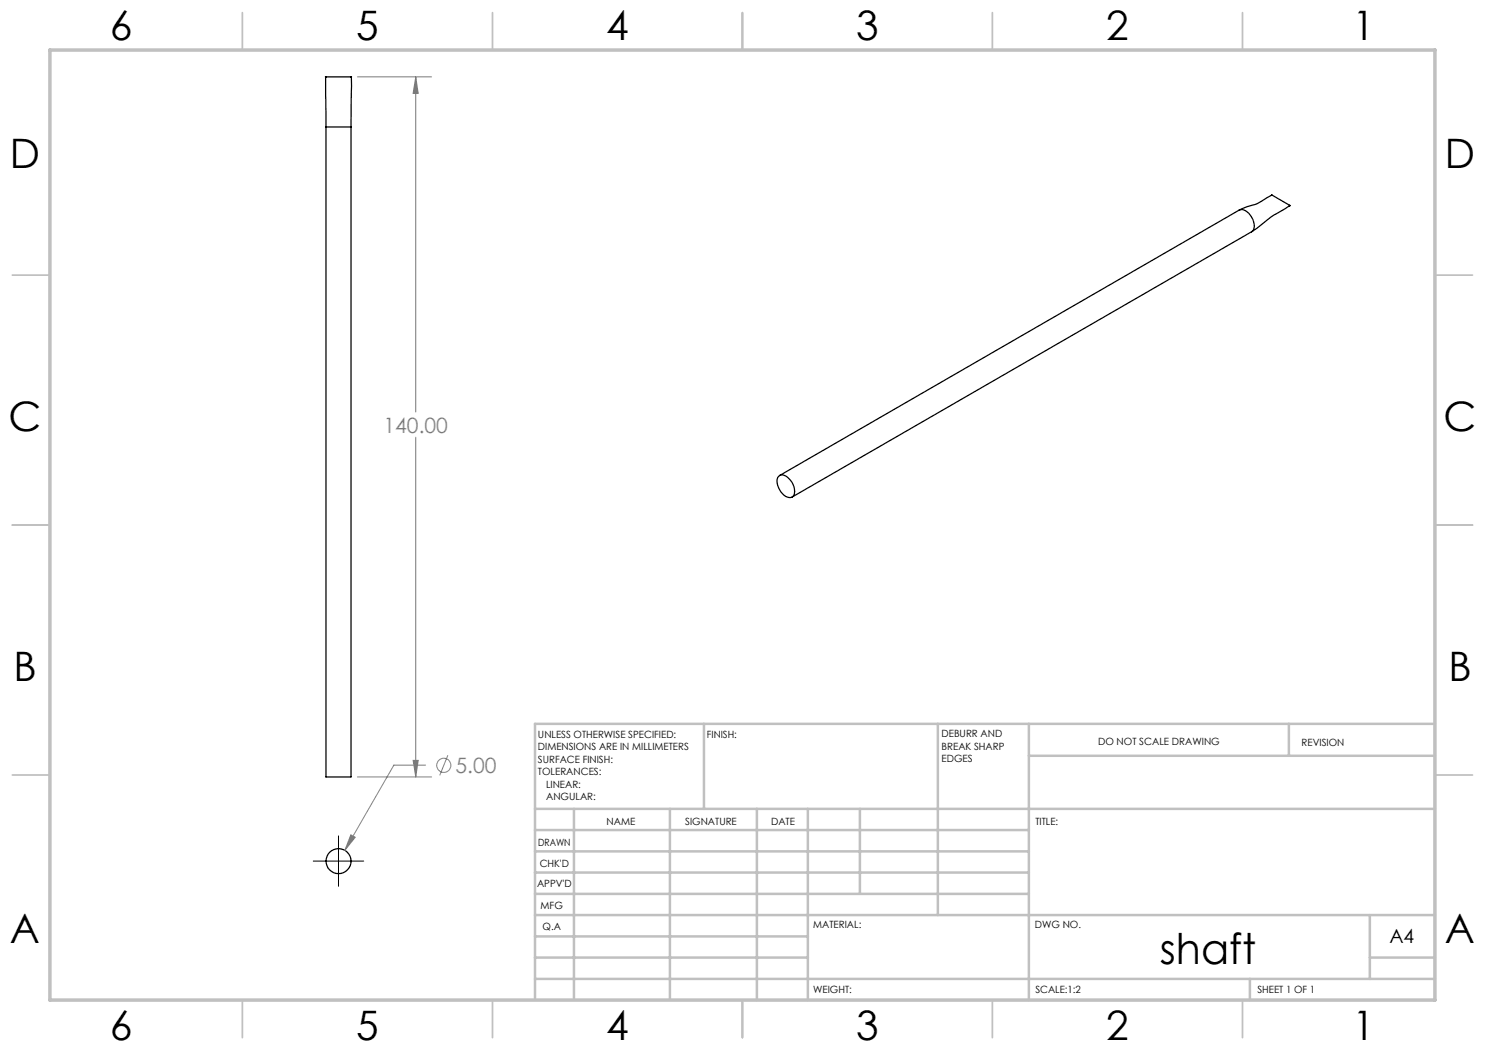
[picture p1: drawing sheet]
<svg xmlns="http://www.w3.org/2000/svg" width="297mm" height="210mm" viewBox="0 0 297 210" stroke-linecap="round" stroke-linejoin="round" font-family="sans-serif">
<g fill="none" stroke="#000" stroke-width=".25">
<path d="M65.1 15.4h.1zM65.1 15.4l.1 10M65.2 15.4h5M70.2 15.4h.1zM70.3 15.4l-.1 10M65.2 25.4v130h5v-130M65.2 25.4h5M247.9 42a2.22 2.22 0 0 1 2.4 1.5 2.17 2.17 0 0 1 0 2.8M247.9 42l-92 53.1M250.3 46.3l-91.9 53.1M257.9 41.2l.1-.1-3.6-2.1-1 .5a8.4 8.4 0 0 1-4 1.8l-1.6 .7M258 41.1l-1 .7a23.2 23.2 0 0 0-5.6 3.9l-1.1 .6"/>
<path d="M155.7 95.3a1.22 1.22 0 0 1 1.8 .2 3.1 3.1 0 0 1 1.1 3.7 1.73 1.73 0 0 1-2.4-.8 2.75 2.75 0 0 1-.5-3.1zM65.2 172.1h.1M70.2 172.3h.1"/>
<circle cx="67.7" cy="172.2" r="2.49"/>
</g>
<g fill="none" stroke="#808080" stroke-width=".2">
<path d="M71.5 15.4h14.8M83.1 15.4l.5 3.3h-1zM83.1 15.4v67M83.1 87.4v68M71.5 155.4h14.8M82.6 152.1h1l-.5 3.3zM85.1 153h-6.3l-9.8 17.1M89.6 151.1l-1.7 4M70.2 167l.8 .5-2 2.6z"/>
<circle cx="88.8" cy="153.1" r="1.41"/>
</g>
<path d="M62.7 172.2h10M67.7 167.2v10.1" fill="none" stroke="#000" stroke-width=".2"/>
<g fill="none" stroke="#c0c0c0" stroke-width=".35">
<path d="M48.5 2.5v7.5M98.5 2.5v7.5M148.5 2.5v7.5M198.5 2.5v7.5M248.5 2.5v7.5M2.5 55h7.5M287 55h7.5M2.5 105h7.5M287 105h7.5M2.5 155h7.5M287 155h7.5M48.5 200v7.5"/>
<path d="M98.5 200v7.5M148.5 200v7.5M198.5 200v7.5M248.5 200v7.5"/>
</g>
<g fill="none" stroke="#c0c0c0" stroke-width=".5">
<path d="M140.8 144.8v17M187.6 144.8v38.2M205.8 144.8v55.2M205.8 151.2h81.2M257.8 144.8v6.4M287 144.8h-180v55.2M107 161.8h180M107 178.8h98.8M107 174.5h98.8M107 170.3h98.8M107 166h98.8M114.8 161.8v38.2"/>
<path d="M134 161.8v38.2M151.4 161.8v38.2M161.6 161.8v38.2M172 161.8v17M107 195.8h180M107 191.5h54.6M107 187.3h54.6M107 183h180M250 195.8v4.2M274 191.5h13M274 183v12.8"/>
</g>
<path d="M10 10h277v190h-277z" fill="none" stroke="#c0c0c0" stroke-width=".7"/>
<path d="M83.1 15.4l.5 3.3h-1zM82.6 152.1h1l-.5 3.3zM70.2 167l-1.2 3.1 2-2.6z" fill="#808080"/>
<text font-size="8.5" x="232" y="192.7">shaft</text>
<g font-size="8.1">
<text x="22" y="8">6</text>
<text x="71.2" y="8">5</text>
<text x="121.2" y="8">4</text>
<text x="171.3" y="8">3</text>
<text x="221.3" y="8">2</text>
<text x="270.5" y="8">1</text>
<text x="2" y="33.6">D</text>
<text x="289" y="33.6">D</text>
<text x="1.7" y="86.1">C</text>
<text x="288.7" y="86.1">C</text>
<text x="2.7" y="136.1">B</text>
<text x="289.7" y="136.1">B</text>
<text x="2" y="188.6">A</text>
<text x="289" y="188.6">A</text>
<text x="22" y="208">6</text>
<text x="71.2" y="208">5</text>
<text x="121.2" y="208">4</text>
<text x="171.3" y="208">3</text>
<text x="221.3" y="208">2</text>
<text x="270.5" y="208">1</text>
</g>
<g font-size="4.2" fill="#808080">
<text x="76.7" y="86.5">140.00</text>
<text x="91.1" y="154.6">5.00</text>
</g>
<text font-size="3.9" x="277.9" y="188.5">A4</text>
<g font-size="2">
<text x="107.6" y="147.6">UNLESS OTHERWISE SPECIFIED:</text>
<text x="141.4" y="147.6">FINISH:</text>
<text x="188.3" y="147.5">DEBURR AND</text>
<text x="188.3" y="150">BREAK SHARP</text>
<text x="219.6" y="149">DO NOT SCALE DRAWING</text>
<text x="260.3" y="149.2">REVISION</text>
<text x="107.6" y="150.1">DIMENSIONS ARE IN MILLIMETERS</text>
<text x="107.6" y="152.6">SURFACE FINISH:</text>
<text x="107.6" y="155.1">TOLERANCES:</text>
<text x="188.3" y="152.5">EDGES</text>
<text x="109.2" y="157.6">LINEAR:</text>
<text x="109.2" y="160.1">ANGULAR:</text>
<text x="121.3" y="165">NAME</text>
<text x="137" y="164.9">SIGNATURE</text>
<text x="154.2" y="164.9">DATE</text>
<text x="207.1" y="164.9">TITLE:</text>
<text x="107.6" y="169.1">DRAWN</text>
<text x="107.9" y="173.3">CHK'D</text>
<text x="107.4" y="177.4">APPV'D</text>
<text x="108.1" y="181.8">MFG</text>
<text x="108.5" y="186">Q.A</text>
<text x="162.6" y="185.5">MATERIAL:</text>
<text x="207" y="185.5">DWG NO.</text>
<text x="162.6" y="198.5">WEIGHT:</text>
<text x="207.1" y="198.6">SCALE:1:2</text>
<text x="251.5" y="198.6">SHEET 1 OF 1</text>
</g>
</svg>
